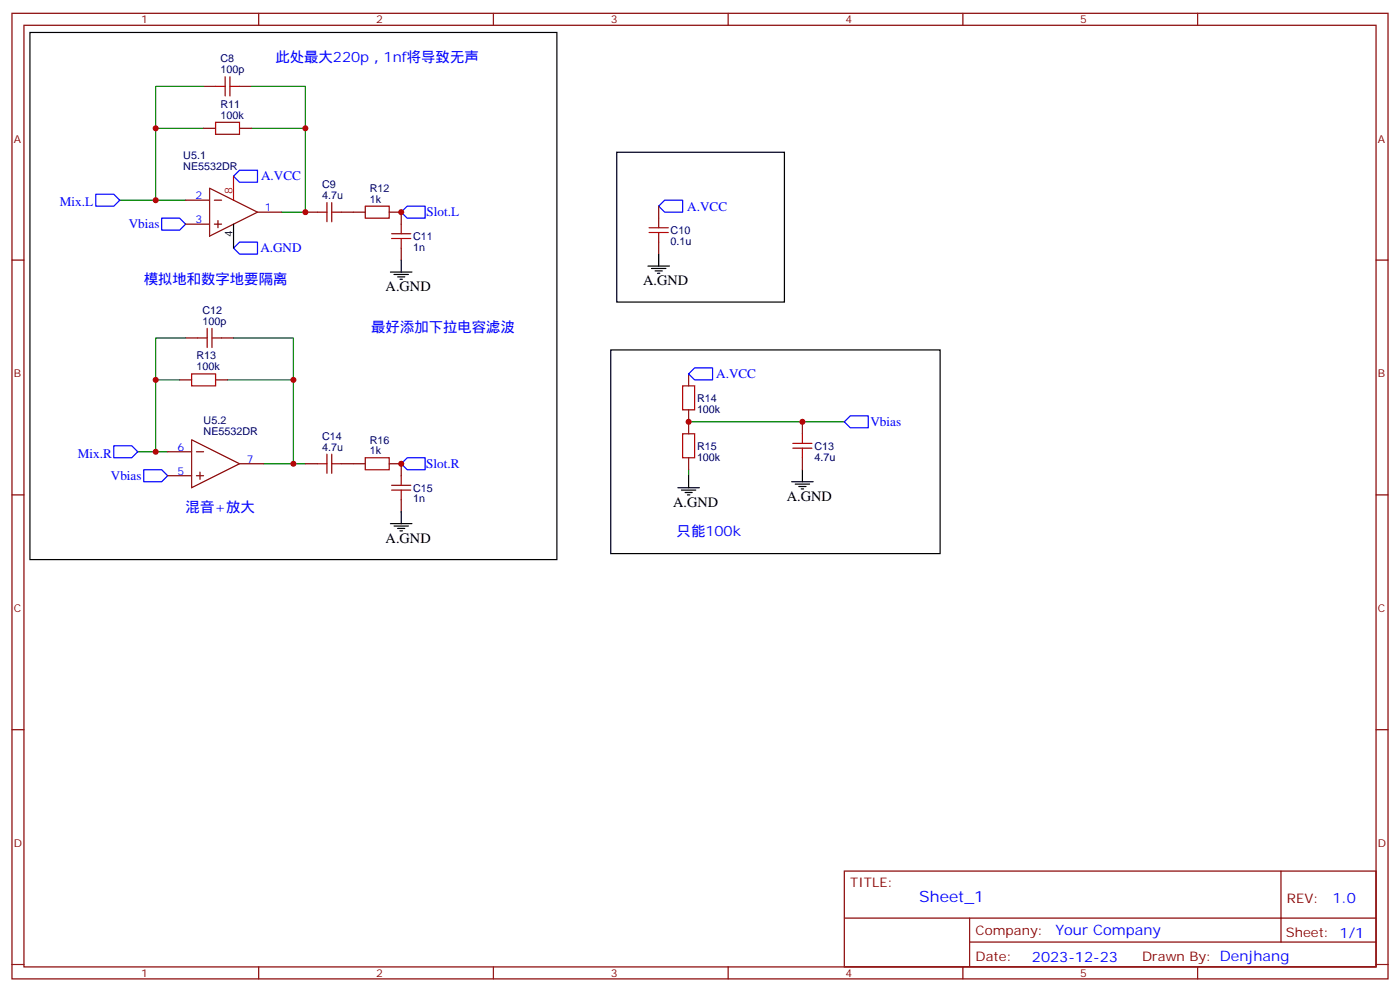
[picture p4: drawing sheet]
<svg xmlns="http://www.w3.org/2000/svg" width="412mm" height="292mm" viewBox="0 0 412 292" stroke-linecap="round" stroke-linejoin="round" font-family="sans-serif">
<g fill="none" stroke="#870000" stroke-width=".35">
<path d="M3.5 3.9h405.4v284.4h-405.4zM7.1 7.4h398.2v277.3h-398.2zM76.2 3.9v3.5M145.3 3.9v3.5M214.5 3.9v3.5M283.6 3.9v3.5M352.8 3.9v3.5M60 25.4h3.5M60 37.8h3.5M70.6 25.4h3.5M70.6 37.8h3.5M54.7 58.9h7"/>
<path d="M61.7 55.4l14.1 7.1-14.1 7zM63.1 58.9h2.2M3.5 76.6h3.6M54.7 66h7M63.1 66h2.2M64.2 64.9v2.2M75.8 62.5h7.1M90 62.5h3.5M100.5 62.5h7.1M114.7 62.5h3.5v3.5M118.2 73.1v3.5M194 60.7v3.5"/>
<path d="M194 71.3v3.5M405.3 76.6h3.6M54.7 99.5h3.5M65.3 99.5h3.5M52.9 111.9h3.5M63.5 111.9h3.5M202.8 110.1v3.5M49.4 133h7M56.4 129.5l14.2 7.1-14.2 7zM57.9 133h2.1M58.9 139v2.1M70.6 136.6h7"/>
<path d="M90 136.6h3.5M100.5 136.6h7.1M114.7 136.6h3.5v3.5M202.8 120.7v7M202.8 134.8v3.5M236.4 124.2v3.5M236.4 134.8v3.5M3.5 145.7h3.6M49.4 140.1h7M57.9 140.1h2.1M118.2 147.1v3.6M405.3 145.7h3.6"/>
<path d="M3.5 214.9h3.6M405.3 214.9h3.6M248.7 256.5h156.6v28.2h-156.6zM377.3 256.5v20.9M248.7 270.4h156.5M285.6 277.4h119.6M285.6 270.4v14.1M3.5 284h3.6M76.2 284.7v3.6M145.3 284.7v3.6M214.5 284.7v3.6M283.6 284.7v3.6"/>
<path d="M352.8 284.7v3.6M405.3 284h3.6"/>
</g>
<g fill="none" stroke="#000" stroke-width=".35">
<path d="M8.8 9.6h155.2v155.2h-155.2zM181.7 44.8h49.4v44.1h-49.4zM68.8 66v7.1M118.2 76.6v3.5M190.9 78.4h6.3M191.9 79.1h4.2M193 79.8h2.1M194 74.8v3.6M115 80.1h6.4M116.1 80.8h4.2M117.1 81.5h2.1M117.8 82.2h.7"/>
<path d="M193.7 80.5h.7M179.9 103h97v60h-97zM236.4 138.3v3.6M115 154.2h6.4M116.1 154.9h4.2M117.1 155.6h2.1M117.8 156.3h.7M118.2 150.7v3.5M199.7 143.6h6.3M200.7 144.3h4.3M201.8 145h2.1M202.5 145.7h.7"/>
<path d="M202.8 140.1v3.5M233.2 141.9h6.3M234.2 142.6h4.3M235.3 143.3h2.1M236 144h.7"/>
</g>
<path d="M28.2 57.2h5.3l1.8 1.7-1.8 1.8h-5.3zM70.6 50.1h5.2v3.6h-5.2l-1.8-1.8zM195.8 58.9h5.3v3.6h-5.3l-1.8-1.8zM47.6 64.2h5.3l1.8 1.8-1.8 1.8h-5.3zM68.8 73.1l1.8-1.8h5.2v3.5h-5.2zM119.9 60.7h5.3v3.5h-5.3l-1.7-1.7zM204.6 108.3h5.3v3.6h-5.3l-1.8-1.8zM33.5 131.3h5.3l1.8 1.7-1.8 1.8h-5.3zM42.3 138.3h5.3l1.8 1.8-1.8 1.8h-5.3zM119.9 134.8h5.3v3.5h-5.3l-1.7-1.7zM250.5 122.4h5.3v3.6h-5.3l-1.8-1.8z" fill="none" stroke="#00f" stroke-width=".35"/>
<g fill="none" stroke="#a10000" stroke-width=".35">
<path d="M63.5 36h7.1v3.5h-7.1zM63.5 25.4h2.8M66.3 22.6v5.7M67.7 25.4h2.9M67.7 22.6v5.7M96.3 59.7v5.6M97.7 59.7v5.6M93.5 62.5h2.8M97.7 62.5h2.8M107.6 60.7h7.1v3.5h-7.1zM115.4 70.2h5.6M115.4 68.8h5.6"/>
<path d="M118.2 66v2.8M118.2 70.2v2.9M191.2 68.5h5.6M191.2 67.1h5.6M194 64.2v2.9M194 68.5v2.8M58.2 99.5h2.8M61 96.7v5.6M62.4 99.5h2.9M62.4 96.7v5.6M56.4 110.1h7.1v3.5h-7.1zM201.1 113.6h3.5v7.1h-3.5z"/>
<path d="M93.5 136.6h2.8M96.3 133.7v5.7M97.7 133.7v5.7M97.7 136.6h2.8M107.6 134.8h7.1v3.5h-7.1zM201.1 127.7h3.5v7.1h-3.5zM233.5 132h5.7M233.5 130.6h5.7M236.4 127.7v2.9M236.4 132v2.8M115.4 144.3h5.6M115.4 142.9h5.6"/>
<path d="M118.2 140.1v2.8M118.2 144.3v2.8"/>
</g>
<g fill="none" stroke="#008700" stroke-width=".35">
<path d="M60 37.8h-14.1v21.1M60 25.4h-14.1v12.4M74.1 37.8h15.9v24.7h-7.1M74.1 25.4h15.9v12.4M35.3 58.9h19.4M54.7 99.5h-8.8v12.4M68.8 99.5h17.6v12.4M52.9 111.9h-7v21.1M67 111.9h19.4v24.7h-8.8M40.6 133h8.8M86.4 136.6h3.6M202.8 124.2h45.9"/>
<path d="M202.8 138.3v1.8"/>
</g>
<path d="M68.8 51.9v7" fill="none" stroke="#f00" stroke-width=".35"/>
<g fill="#c00">
<circle cx="86.4" cy="136.6" r=".88"/>
<circle cx="90" cy="37.8" r=".88"/>
<circle cx="86.4" cy="111.9" r=".88"/>
<circle cx="45.9" cy="58.9" r=".88"/>
<circle cx="45.9" cy="37.8" r=".88"/>
<circle cx="45.9" cy="133" r=".88"/>
<circle cx="45.9" cy="111.9" r=".88"/>
<circle cx="236.4" cy="124.2" r=".88"/>
<circle cx="202.8" cy="124.2" r=".88"/>
<circle cx="90" cy="62.5" r=".88"/>
<circle cx="118.2" cy="62.5" r=".88"/>
<circle cx="118.2" cy="136.6" r=".88"/>
</g>
<text font-size="4.6" fill="#00f" x="270.8" y="265.5">Sheet_1</text>
<g font-size="4.2" fill="#00f">
<text x="81.1" y="18.4">此处最大220p，1nf将导致无声</text>
<text x="42.3" y="83.6">模拟地和数字地要隔离</text>
<text x="109.4" y="97.8">最好添加下拉电容滤波</text>
<text x="54.7" y="150.7">混音+放大</text>
<text x="199.3" y="157.7">只能100k</text>
<text x="392.5" y="265.8">1.0</text>
<text x="310.9" y="275.3">Your Company</text>
<text x="304" y="283.1">2023-12-23</text>
</g>
<g font-size="4.2">
<text x="189.4" y="84">A.GND</text>
<text x="113.6" y="85.8">A.GND</text>
<text x="198.3" y="149.3">A.GND</text>
<text x="231.8" y="147.5">A.GND</text>
<text x="113.6" y="159.8">A.GND</text>
</g>
<g font-size="3.9" fill="#00f">
<text x="76.9" y="53.1">A.VCC</text>
<text x="17.6" y="60.7">Mix.L</text>
<text x="125.7" y="63.7">Slot.L</text>
<text x="202.4" y="62">A.VCC</text>
<text x="37.9" y="67.3">Vbias</text>
<text x="76.7" y="74.3">A.GND</text>
<text x="211" y="111.4">A.VCC</text>
<text x="256.4" y="125.5">Vbias</text>
<text x="22.9" y="134.8">Mix.R</text>
<text x="125.6" y="137.8">Slot.R</text>
<text x="32.7" y="141.4">Vbias</text>
</g>
<g font-size="3.9" fill="#800">
<text x="250.5" y="261.1">TITLE:</text>
<text x="379.1" y="265.8">REV:</text>
<text x="287.4" y="275.3">Company:</text>
<text x="378.7" y="275.9">Sheet: 1/1</text>
<text x="287.4" y="283">Date:</text>
<text x="336.4" y="283.1">Drawn By: Denjhang</text>
</g>
<g font-size="3.2" fill="#800">
<text x="41.6" y="6.9">1</text>
<text x="110.8" y="6.9">2</text>
<text x="179.9" y="6.9">3</text>
<text x="249.1" y="6.9">4</text>
<text x="318.2" y="6.9">5</text>
<text x="4.1" y="42">A</text>
<text x="405.9" y="42">A</text>
<text x="4.1" y="111.2">B</text>
<text x="405.9" y="111.2">B</text>
<text x="4.1" y="180.3">C</text>
<text x="405.9" y="180.3">C</text>
<text x="4.1" y="249.4">D</text>
<text x="405.9" y="249.4">D</text>
<text x="41.6" y="287.7">1</text>
<text x="110.8" y="287.7">2</text>
<text x="179.9" y="287.7">3</text>
<text x="249.1" y="287.7">4</text>
<text x="318.2" y="287.7">5</text>
</g>
<g font-size="3.2" fill="#000080">
<text x="64.9" y="21.6">100p</text>
<text x="64.9" y="18.4">C8</text>
<text x="64.9" y="35">100k</text>
<text x="64.9" y="31.7">R11</text>
<text x="54" y="46.9">U5.1</text>
<text x="54" y="50.1">NE5532DR</text>
<text x="94.9" y="58.6">4.7u</text>
<text x="94.9" y="55.5">C9</text>
<text x="108.9" y="59.7">1k</text>
<text x="108.9" y="56.6">R12</text>
<text x="121.7" y="70.7">C11</text>
<text x="197.6" y="68.9">C10</text>
<text x="121.7" y="73.8">1n</text>
<text x="197.6" y="72.1">0.1u</text>
<text x="59.6" y="95.6">100p</text>
<text x="59.6" y="92.5">C12</text>
<text x="57.9" y="105.8">R13</text>
<text x="57.9" y="109">100k</text>
<text x="205.3" y="118.3">R14</text>
<text x="60" y="124.9">U5.2</text>
<text x="205.3" y="121.5">100k</text>
<text x="60" y="128.1">NE5532DR</text>
<text x="94.9" y="129.6">C14</text>
<text x="108.9" y="130.7">R16</text>
<text x="94.9" y="132.7">4.7u</text>
<text x="108.9" y="133.7">1k</text>
<text x="205.3" y="135.6">100k</text>
<text x="205.3" y="132.4">R15</text>
<text x="239.9" y="135.6">4.7u</text>
<text x="239.9" y="132.4">C13</text>
<text x="121.7" y="147.9">1n</text>
<text x="121.7" y="144.8">C15</text>
</g>
<g font-size="3.2" fill="#00f">
<text x="57.6" y="58.6">2</text>
<text x="57.6" y="65.7">3</text>
<text x="78" y="62.1">1</text>
<text x="52.3" y="132.7">6</text>
<text x="72.7" y="136.2">7</text>
<text x="52.3" y="139.7">5</text>
</g>
<text font-size="3.2" fill="#f00" x="68.4" y="57.2" transform="rotate(-90 68.4 57.2)">8</text>
<text font-size="3.2" x="68.4" y="69.8" transform="rotate(-90 68.4 69.8)">4</text>
</svg>
